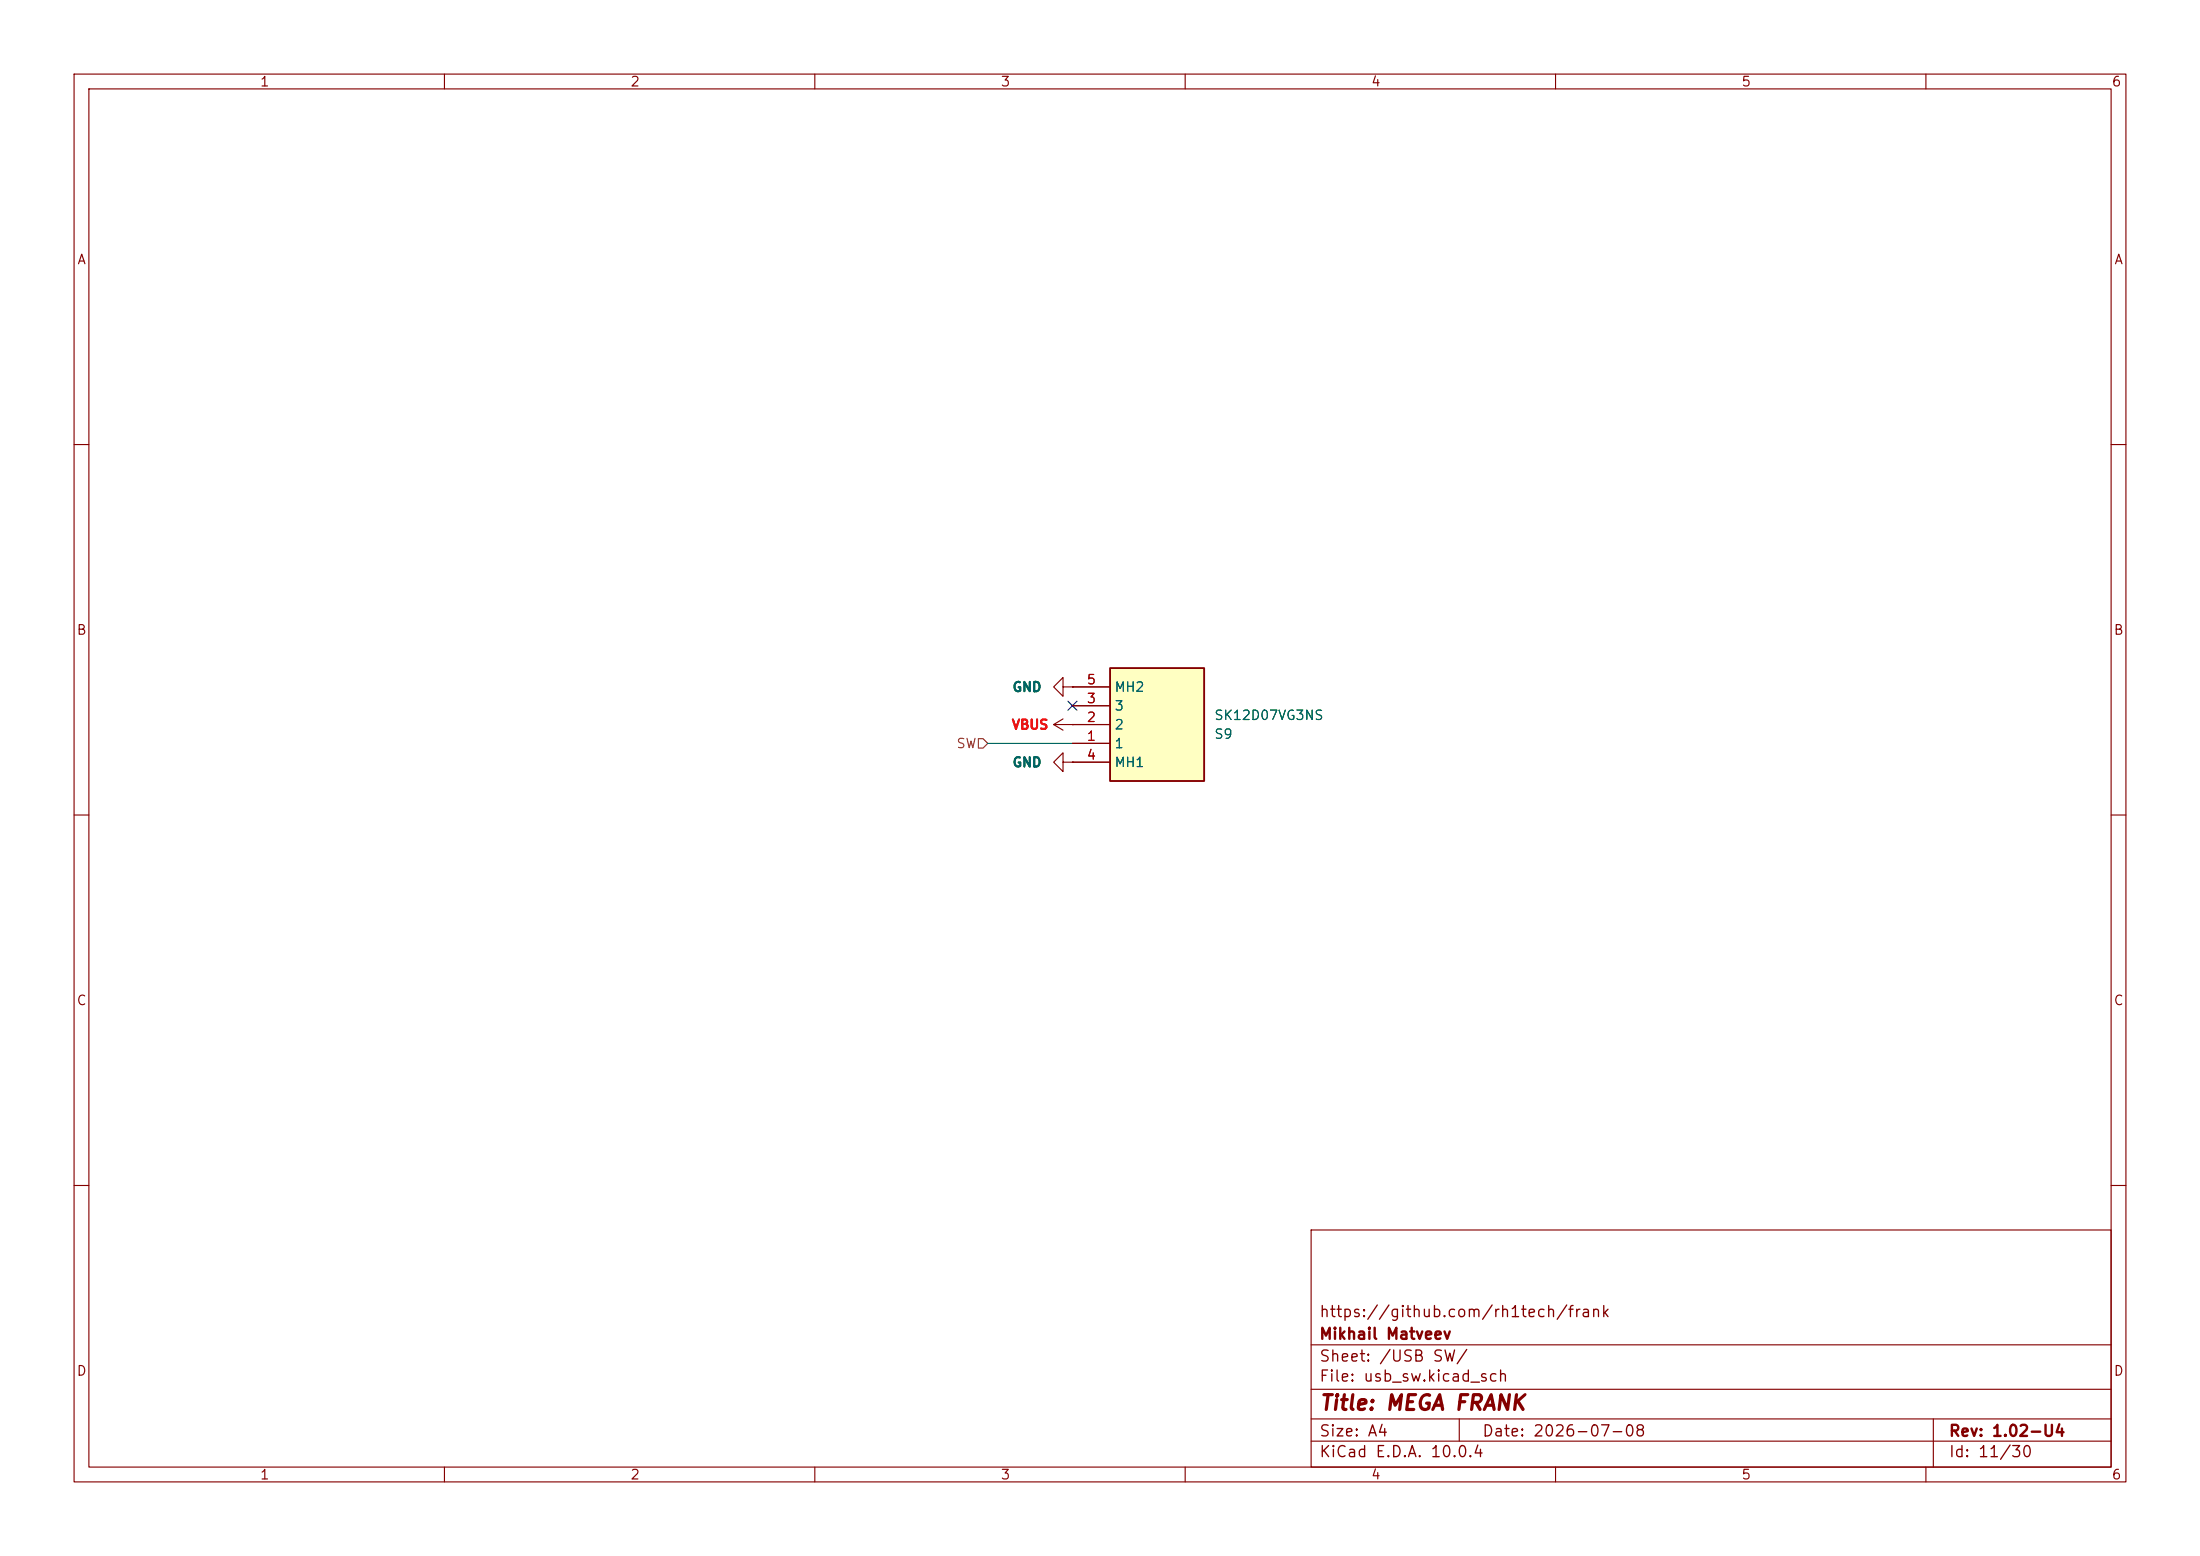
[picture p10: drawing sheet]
<svg xmlns="http://www.w3.org/2000/svg" width="297mm" height="210mm" viewBox="0 0 297 210" stroke-linecap="round" stroke-linejoin="round" font-family="sans-serif">
<g fill="none" stroke="#840000" stroke-width=".15">
<path d="M10 10h277v190h-277zM12 12h273v186h-273zM60 10v2M110 10v2M160 10v2M210 10v2M260 10v2M10 60h2M285 60h2M142.2 97.8l1.3 .8M142.2 97.8h2.6M143.5 92.7v1.3l-1.3-1.3 1.3-1.3v1.3h1.3"/>
<path d="M143.5 97l-1.3 .8M144.8 92.7h.1M144.8 97.8h.1M10 110h2M143.5 102.9v1.2l-1.3-1.2 1.3-1.3v1.3h1.3M144.8 102.9h.1M285 110h2M10 160h2M177 166h108v32h-108zM285 160h2M60 198v2M110 198v2"/>
<path d="M160 198v2M177 194.5h108M177 191.5h108M177 187.5h108M177 181.5h108M197 191.5v3M210 198v2M260 198v2M261 191.5v6.5"/>
</g>
<path d="M149.9 90.2h12.7v15.2h-12.7z" fill="#ffffc2"/>
<path d="M149.9 90.2h12.7v15.2h-12.7z" fill="none" stroke="#840000" stroke-width=".25"/>
<path d="M144.8 92.7h.1M144.8 97.8h.1M144.8 97.8h5.1M144.8 95.3h5.1M144.8 92.7h5.1M144.8 102.9h.1M144.8 100.3h5.1M144.8 102.9h5.1" fill="none" stroke="#840000" stroke-width=".15"/>
<path d="M132.1 99.7h.6l.6 .6-.6 .7h-.6z" fill="none" stroke="#725600" stroke-width=".15"/>
<path d="M133.3 100.3h11.5" fill="none" stroke="#009600" stroke-width=".15"/>
<path d="M144.2 94.6l1.2 1.3M145.4 94.6l-1.2 1.3" fill="none" stroke="#000084" stroke-width=".15"/>
<text font-size="2" fill="#840000" x="178" y="190.8">Title: MEGA FRANK</text>
<g font-size="1.5" fill="#840000">
<text x="178" y="178.2">https://github.com/rh1tech/frank</text>
<text x="178" y="184.2">Sheet: /USB SW/</text>
<text x="178" y="181.2">Mikhail Matveev</text>
<text x="178" y="186.9">File: usb_sw.kicad_sch</text>
<text x="178" y="197.1">KiCad E.D.A. 10.0.4</text>
<text x="178" y="194.3">Size: A4</text>
<text x="200" y="194.3">Date: 2026-07-08</text>
<text x="263" y="194.3">Rev: 1.02-U4</text>
<text x="263" y="197.1">Id: 11/30</text>
</g>
<g font-size="1.3" fill="#840000">
<text x="35" y="12">1</text>
<text x="85" y="12">2</text>
<text x="135" y="12">3</text>
<text x="185" y="12">4</text>
<text x="235" y="12">5</text>
<text x="285" y="12">6</text>
<text x="10.3" y="36">A</text>
<text x="285.3" y="36">A</text>
<text x="10.3" y="86">B</text>
<text x="285.3" y="86">B</text>
<text x="10.3" y="136">C</text>
<text x="285.3" y="136">C</text>
<text x="10.3" y="186">D</text>
<text x="285.3" y="186">D</text>
<text x="35" y="200">1</text>
<text x="85" y="200">2</text>
<text x="135" y="200">3</text>
<text x="185" y="200">4</text>
<text x="235" y="200">5</text>
<text x="285" y="200">6</text>
</g>
<g font-size="1.3" fill="#006464">
<text x="136.6" y="93.7">GND</text>
<text x="150.4" y="93.7">MH2</text>
<text x="150.4" y="101.3">1</text>
<text x="150.4" y="98.8">2</text>
<text x="150.4" y="96.2">3</text>
<text x="163.8" y="100">S9</text>
<text x="163.8" y="97.5">SK12D07VG3NS</text>
<text x="136.6" y="103.8">GND</text>
<text x="150.4" y="103.8">MH1</text>
</g>
<g font-size="1.3" fill="#a90000">
<text x="146.6" y="95.2">3</text>
<text x="146.6" y="92.7">5</text>
<text x="146.6" y="100.3">1</text>
<text x="146.6" y="97.8">2</text>
<text x="146.6" y="102.8">4</text>
</g>
<text font-size="1.3" fill="#725600" x="129" y="101.3">SW</text>
<text font-size="1.3" fill="#f00" x="136.5" y="98.8">VBUS</text>
</svg>
